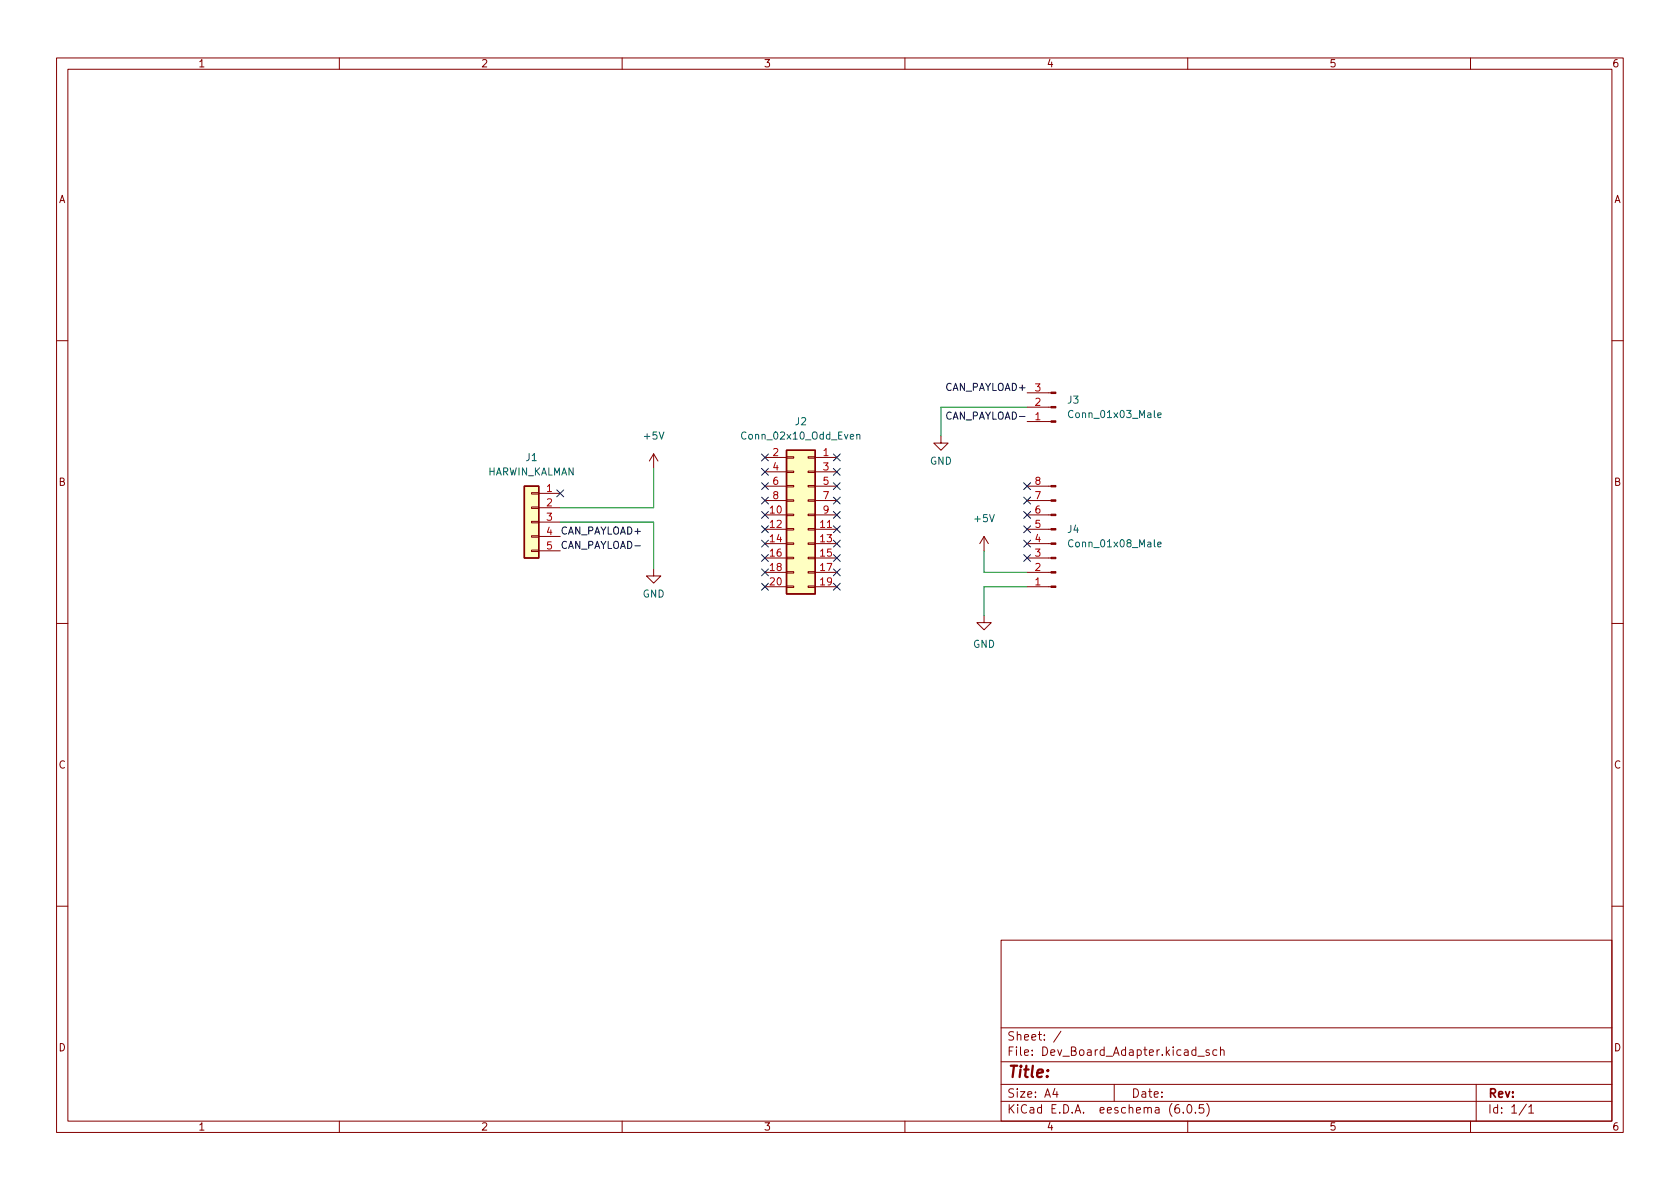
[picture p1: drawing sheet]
<svg xmlns="http://www.w3.org/2000/svg" width="297mm" height="210mm" viewBox="0 0 297 210" stroke-linecap="round" stroke-linejoin="round" font-family="sans-serif">
<g fill="none" stroke="#840000" stroke-width=".18">
<path d="M10 10.2h277v190.1h-277zM12 12.2h273v186.1h-273zM60 10.2v2M110 10.2v2M160 10.2v2M210 10.2v2M260 10.2v2M10 60.2h2M166.4 77.1v1.3h1.2l-1.2 1.2-1.3-1.2h1.3M181.6 69.5h4.2M181.6 72h4.2M181.6 74.5h4.2"/>
<path d="M285 60.2h2M94 97.3h1.2v.2h-1.2zM94 94.7h1.2v.3h-1.2zM94 92.2h1.2v.3h-1.2zM94 89.7h1.2v.2h-1.2zM94 87.1h1.2v.3h-1.2zM95.2 87.2h3.9M95.2 89.8h3.9M95.2 92.3h3.9M95.2 94.9h3.9M95.2 97.4h3.9M115.6 80.3l-.8 1.2"/>
<path d="M115.6 80.3v2.5M115.6 80.3l.7 1.2M135.3 80.9h3.8M135.3 91.1h3.8M135.3 93.6h3.8M135.3 96.1h3.8M135.3 98.7h3.8M135.3 83.4h3.8M135.3 86h3.8M135.3 88.5h3.8M139.1 98.5h1.2v.3h-1.2zM139.1 96h1.2v.3h-1.2z"/>
<path d="M139.1 93.5h1.2v.2h-1.2zM139.1 90.9h1.2v.3h-1.2zM139.1 88.4h1.2v.2h-1.2zM139.1 85.8h1.2v.3h-1.2zM139.1 83.3h1.2v.3h-1.2zM139.1 80.8h1.2v.2h-1.2zM142.9 98.5h1.2v.3h-1.2zM142.9 96h1.2v.3h-1.2zM142.9 93.5h1.2v.2h-1.2zM142.9 90.9h1.2v.3h-1.2zM142.9 88.4h1.2v.2h-1.2zM142.9 85.8h1.2v.3h-1.2z"/>
<path d="M142.9 83.3h1.2v.3h-1.2zM142.9 80.8h1.2v.2h-1.2zM144.1 80.9h3.9M144.1 91.1h3.9M144.1 93.6h3.9M144.1 96.1h3.9M144.1 98.7h3.9M144.1 83.4h3.9M144.1 86h3.9M144.1 88.5h3.9M174 94.9l-.8 1.2M174 94.9v2.5"/>
<path d="M174 94.9l.8 1.2M181.6 91.1h4.2M181.6 93.6h4.2M181.6 96.1h4.2M181.6 98.7h4.2M181.6 86h4.2M181.6 88.5h4.2M10 110.2h2M115.6 100.6v1.2h1.2l-1.2 1.3-1.3-1.3h1.3M135.3 101.2h3.8M135.3 103.8h3.8M139.1 103.6h1.2v.3h-1.2z"/>
<path d="M139.1 101.1h1.2v.2h-1.2zM142.9 103.6h1.2v.3h-1.2zM142.9 101.1h1.2v.2h-1.2zM144.1 101.2h3.9M144.1 103.8h3.9M174 108.8v1.3h1.3l-1.3 1.3-1.3-1.3h1.3M181.6 101.2h4.2M181.6 103.8h4.2M285 110.2h2M10 160.2h2M177 166.3h108v32h-108zM285 160.2h2"/>
<path d="M60 198.3v2M110 198.3v2M160 198.3v2M177 194.8h108M177 191.8h108M177 187.8h108M177 181.8h108M186.5 192.5l-.4 1h1M186.9 193v1M187.6 182.4l-1.3 1.9M197 191.8v3M208.4 195.3a.59 .59 0 0 0-.7 .7v.5l.2 .3h.4l.2-.1 .1-.5-.2-.2-.4-.1-.3 .3"/>
<path d="M209.2 196.7v.1M210 198.3v2M210.1 195.4l.1-.1a.81 .81 0 0 1 .6 .7 .81 .81 0 0 1-.3 .8h-.1a.81 .81 0 0 1-.6-.6 .81 .81 0 0 1 .3-.8zM211.4 196.7v.1M211.8 186.8h1.1M212.8 195.3h-.7l-.1 .7 .2-.1 .5 .1 .2 .2-.1 .5-.2 .1-.6-.1M213.4 195.1a1.72 1.72 0 0 1 0 2.3M213.8 185.7l-.4-.1-.2 .2 .1 .3 .5 .1v.4h-.6M215.1 185.7l-.4-.1-.3 .3v.4l.2 .3h.5M215.8 185.8l.2-.2 .4 .1v.9M215.8 185.1v1.5M260 198.3v2"/>
<path d="M261 191.8v6.5M269.9 195.3l-1.3 1.9M270.3 195.8l.4-.5v1.5M270.3 196.8h.9"/>
</g>
<g fill="#ffffc2" stroke="#ffffc2" stroke-width=".18">
<path d="M92.7 86h2.5v12.7h-2.5z"/>
<path d="M139.1 79.6h5v25.4h-5z"/>
</g>
<path d="M139.1 79.6h5v25.4h-5zM92.7 86h2.5v12.7h-2.5z" fill="none" stroke="#840000" stroke-width=".25"/>
<path d="M151.5 76.9l.2-.1 .3 .1v.8M151.5 76.8v.9M204.7 73.4l.6-.1-.1-.2-.3-.1-.2 .2 .1 .6h.4M204.7 96.3l.6-.1-.1-.3h-.3l-.2 .1 .1 .6h.4" fill="none" stroke="#006464" stroke-width=".18"/>
<g fill="#840000" stroke="#840000" stroke-width=".18">
<path d="M185.8 69.3h.9v.3h-.9z"/>
<path d="M185.8 71.9h.9v.2h-.9z"/>
<path d="M185.8 74.4h.9v.3h-.9z"/>
<path d="M185.8 85.8h.9v.3h-.9z"/>
<path d="M185.8 88.4h.9v.2h-.9z"/>
<path d="M185.8 90.9h.9v.3h-.9z"/>
<path d="M185.8 93.5h.9v.2h-.9z"/>
<path d="M185.8 96h.9v.3h-.9z"/>
<path d="M185.8 98.5h.9v.3h-.9z"/>
<path d="M185.8 101.1h.9v.2h-.9z"/>
<path d="M185.8 103.6h.9v.3h-.9z"/>
</g>
<path d="M181.6 72h-15.2v5.1M99.1 92.3h16.5v8.3M115.6 82.8v7h-16.5M174 97.4v3.8h7.6M181.6 103.8h-7.6v5" fill="none" stroke="#009600" stroke-width=".18"/>
<g fill="none" stroke="#000084" stroke-width=".18">
<path d="M98.5 86.6l1.2 1.3M99.7 86.6l-1.2 1.3M134.6 80.3l1.3 1.2M134.6 98.1l1.3 1.2M134.6 93l1.3 1.2M134.6 95.5l1.3 1.2M134.6 82.8l1.3 1.2M134.6 85.4l1.3 1.2M134.6 90.4l1.3 1.3M134.6 87.9l1.3 1.2M135.9 93l-1.3 1.2M135.9 80.3l-1.3 1.2"/>
<path d="M135.9 98.1l-1.3 1.2M135.9 95.5l-1.3 1.2M135.9 82.8l-1.3 1.2M135.9 85.4l-1.3 1.2M135.9 90.4l-1.3 1.3M135.9 87.9l-1.3 1.2M147.3 80.3l1.3 1.2M147.3 90.4l1.3 1.3M147.3 93l1.3 1.2M147.3 95.5l1.3 1.2M147.3 85.4l1.3 1.2M147.3 87.9l1.3 1.2"/>
<path d="M147.3 98.1l1.3 1.2M147.3 82.8l1.3 1.2M148.6 80.3l-1.3 1.2M148.6 85.4l-1.3 1.2M148.6 82.8l-1.3 1.2M148.6 90.4l-1.3 1.3M148.6 87.9l-1.3 1.2M148.6 93l-1.3 1.2M148.6 95.5l-1.3 1.2M148.6 98.1l-1.3 1.2M181 85.4l1.2 1.2M181 93l1.2 1.2"/>
<path d="M181 95.5l1.2 1.2M181 98.1l1.2 1.2M181 87.9l1.2 1.2M181 90.4l1.2 1.3M182.2 85.4l-1.2 1.2M182.2 93l-1.2 1.2M182.2 95.5l-1.2 1.2M182.2 98.1l-1.2 1.2M182.2 87.9l-1.2 1.2M182.2 90.4l-1.2 1.3M134.6 103.1l1.3 1.3M134.6 100.6l1.3 1.2"/>
<path d="M135.9 103.1l-1.3 1.3M135.9 100.6l-1.3 1.2M147.3 103.1l1.3 1.3M147.3 100.6l1.3 1.2M148.6 103.1l-1.3 1.3M148.6 100.6l-1.3 1.2"/>
</g>
<text font-size="2.8" fill="#840000" x="178" y="190.6">Title:</text>
<g font-size="2.1" fill="#840000">
<text x="178" y="184">Sheet: /</text>
<text x="178" y="186.7">File: Dev_Board_Adapter.kicad_sch</text>
<text x="178" y="196.9">KiCad E.D.A. eeschema (6.0.5)</text>
<text x="178" y="194.1">Size: A4</text>
<text x="200" y="194.1">Date:</text>
<text x="263" y="194.1">Rev:</text>
<text x="263" y="196.9">Id: 1/1</text>
</g>
<g font-size="1.8" fill="#840000">
<text x="35" y="11.9">1</text>
<text x="85" y="11.9">2</text>
<text x="135" y="11.9">3</text>
<text x="185" y="11.9">4</text>
<text x="235" y="11.9">5</text>
<text x="285" y="11.9">6</text>
<text x="10.3" y="35.9">A</text>
<text x="285.3" y="35.9">A</text>
<text x="10.3" y="85.9">B</text>
<text x="285.3" y="85.9">B</text>
<text x="10.3" y="135.9">C</text>
<text x="285.3" y="135.9">C</text>
<text x="10.3" y="185.9">D</text>
<text x="285.3" y="185.9">D</text>
<text x="35" y="199.9">1</text>
<text x="85" y="199.9">2</text>
<text x="135" y="199.9">3</text>
<text x="185" y="199.9">4</text>
<text x="235" y="199.9">5</text>
<text x="285" y="199.9">6</text>
</g>
<g font-size="1.8" fill="#0f0f0f">
<text x="167.1" y="69.1">CAN_PAYLOAD+</text>
<text x="167.6" y="74.2">CAN_PAYLOAD-</text>
<text x="99.1" y="94.5">CAN_PAYLOAD+</text>
<text x="99.1" y="97.1">CAN_PAYLOAD-</text>
</g>
<g font-size="1.8" fill="#a90000">
<text x="183" y="71.7">2</text>
<text x="183" y="69.2">3</text>
<text x="183" y="74.3">1</text>
<text x="136.7" y="80.6">2</text>
<text x="136.7" y="83.2">4</text>
<text x="145.6" y="80.6">1</text>
<text x="145.6" y="83.2">3</text>
<text x="96.7" y="87">1</text>
<text x="96.7" y="89.5">2</text>
<text x="136.7" y="85.7">6</text>
<text x="136.7" y="88.3">8</text>
<text x="145.6" y="85.7">5</text>
<text x="145.6" y="88.3">7</text>
<text x="183" y="88.3">7</text>
<text x="183" y="85.7">8</text>
<text x="96.7" y="92.1">3</text>
<text x="96.7" y="94.6">4</text>
<text x="136.2" y="90.8">10</text>
<text x="136.2" y="93.3">12</text>
<text x="136.2" y="95.9">14</text>
<text x="145.1" y="93.3">11</text>
<text x="145.1" y="95.9">13</text>
<text x="145.6" y="90.8">9</text>
<text x="183" y="95.9">4</text>
<text x="183" y="93.3">5</text>
<text x="183" y="90.8">6</text>
<text x="96.7" y="97.1">5</text>
<text x="136.2" y="98.4">16</text>
<text x="136.2" y="101">18</text>
<text x="145.1" y="98.4">15</text>
<text x="145.1" y="101">17</text>
<text x="183" y="101">2</text>
<text x="183" y="98.4">3</text>
<text x="136.2" y="103.5">20</text>
<text x="145.1" y="103.5">19</text>
<text x="183" y="103.5">1</text>
</g>
<g font-size="1.8" fill="#006464">
<text x="188.8" y="71.4">J3</text>
<text x="114" y="77.7">+5V</text>
<text x="131.5" y="77.7">Conn_02x10_Odd_Even</text>
<text x="140.6" y="75.2">J2</text>
<text x="189.4" y="73.9">Conn_01x03_Male</text>
<text x="93" y="81.5">J1</text>
<text x="164.4" y="82.2">GND</text>
<text x="86" y="84.1">HARWIN_KALMAN</text>
<text x="172.4" y="92.3">+5V</text>
<text x="188.8" y="94.2">J4</text>
<text x="189.4" y="96.8">Conn_01x08_Male</text>
<text x="113.6" y="105.7">GND</text>
<text x="172" y="114.5">GND</text>
</g>
</svg>
